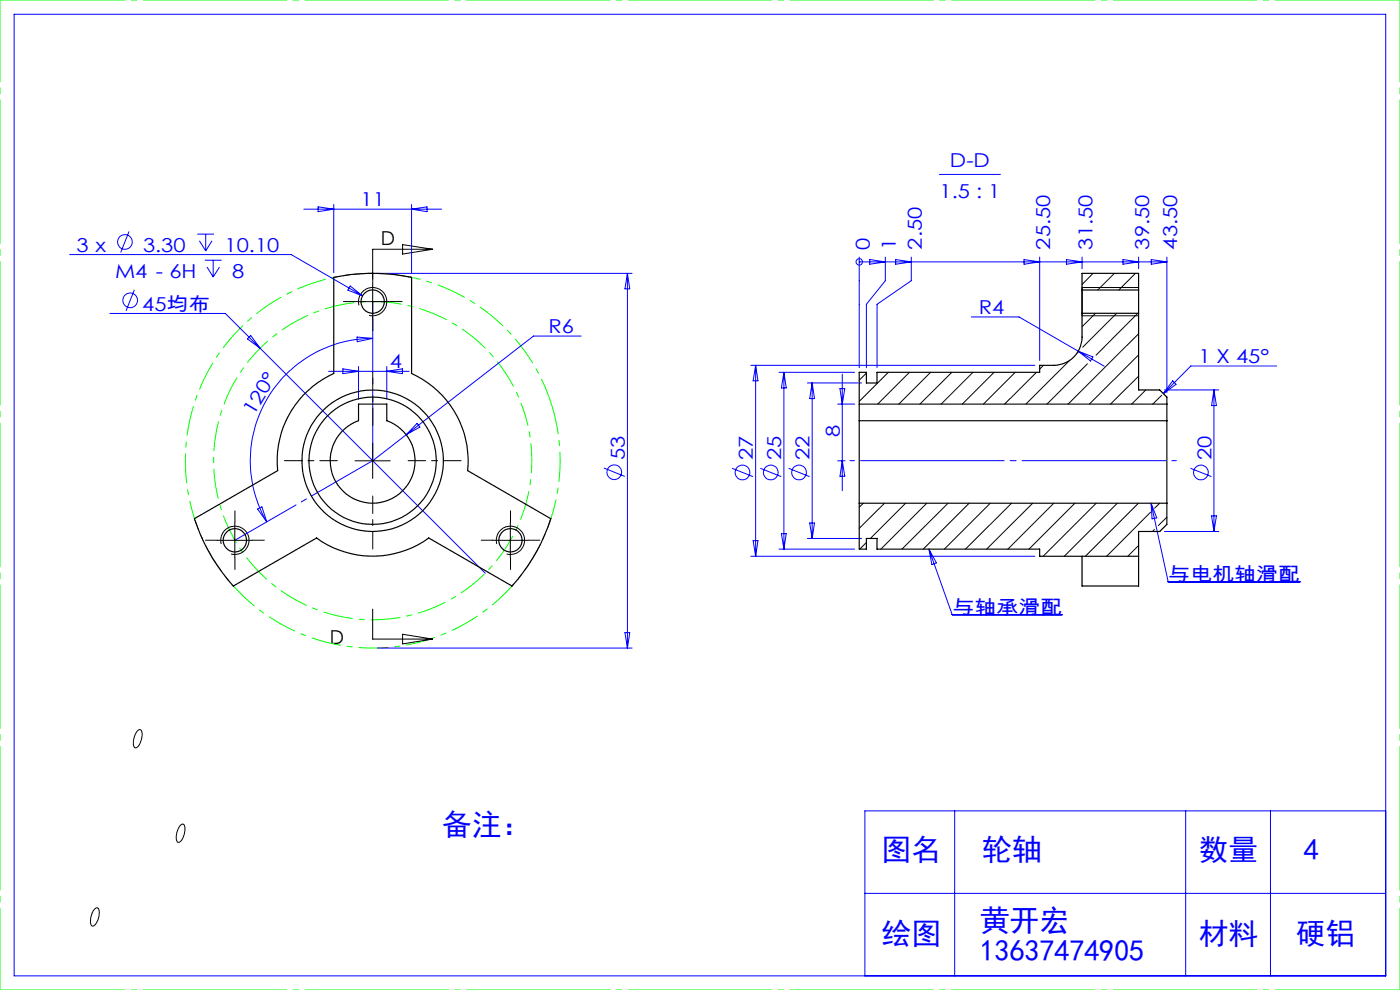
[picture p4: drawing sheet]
<svg xmlns="http://www.w3.org/2000/svg" width="297mm" height="210mm" viewBox="0 0 297 210" stroke-linecap="round" stroke-linejoin="round" font-family="sans-serif">
<g fill="none" stroke="#00f" stroke-width=".21">
<path d="M3 3h291v204h-291zM199.3 37h12.9M14.8 54h47l15.1 8.8M27.4 49.1l-1.8 4.4M41.8 49.7h3.6M42.3 51.1l1.3 2.1M43.5 55.2h3.5M43.6 49.7v3.5M43.9 56.6l1.3 2.2M45 51.1l-1.4 2.1M45.2 55.2v3.6M46.6 56.6l-1.4 2.2"/>
<path d="M64.5 44.4h29.2M67.5 43.9l3.3 .5-3.3 .5zM70.8 43.4v14.4M80 58h54.1M87.3 43.4v14.4M87.3 44.4l3.3-.5v1zM133.1 58v79.5M133.1 58l.5 3.3h-1zM182.3 54.5v23.5M182.3 55.6h65.2M182.3 55.6h.1M184.5 55.1l3.3 .5-3.3 .4z"/>
<path d="M187.8 54.5v5l-4 5v13.5M190 55.1l3.3 .5-3.3 .4zM193.3 54.5v5l-7.2 5v13.5M217.2 55.1l3.4 .5-3.4 .4zM220.6 54.5v22M226.2 55.1l3.4 .5-3.4 .4zM229.6 54.5v2.5M238.2 55.1l3.3 .5-3.3 .4zM241.5 54.5v2.5M244.2 55.1l3.3 .5-3.3 .4zM247.5 54.5v28.7M23.3 66.5h24.5l7.4 7.4"/>
<path d="M28.5 61.5l-1.8 4.4M53.2 71.2l2 2.7-2.7-2zM55.2 73.9l47.7 47.7M69.7 78.8h17.1M72.7 78.2l3.4 .6-3.4 .5zM74.3 60.7l2.6 2.1-3.1-1.2zM75.7 71.5l3.4 .3-3.3 .7zM76.1 77.7v7M79.1 71.8a25.9 25.9 0 0 0-22.5 38.9M82.1 77.7v7M82.1 78.8l3.3-.6v1.1zM123.3 71.3h-10.1l-27 20.9"/>
<path d="M159.3 77.5h60.2M160.3 77.5v40.5M160.3 77.5l.5 3.3h-1zM165.3 79h16M166.3 79v37.5M166.3 79l.5 3.3h-1zM178.7 79.4v24.7M206.1 67.2h10.1l18 10.5M228.7 74.5l3.1 1.2-.4 .9zM270.8 77.6h-18.2l-5.8 5.9M86.2 92.2l-7.1 5.5M88.5 89.8l.6 .8-2.9 1.6z"/>
<path d="M128.1 99.3l4.4 1.8M155.3 99.3l4.4 1.8M161.3 99.3l4.4 1.8M167.3 99.3l4.4 1.8M171.3 81.2h11.5M172.3 81.2v33M172.3 81.2l.5 3.4h-1zM177.7 97.7h1.6M177.7 85.7h3.6M178.2 82.4h1l-.5 3.3zM178.7 97.7l.5 3.3h-1zM247.1 82.7h11.5"/>
<path d="M248.8 80.8l.7 .7-2.7 2zM252.6 99.3l4.4 1.8M257.5 82.7v30M257.5 82.7l.6 3.3h-1.1zM54.6 108l1-.5 1 3.2zM159.3 118h60.2M159.8 114.7h1l-.5 3.3zM165.3 116.5h16M165.8 113.2h1l-.5 3.3zM171.3 114.2h11.5M171.8 110.9h1l-.5 3.3zM197.1 116.5l4.9 13.9h23.4"/>
<path d="M197.1 116.5l1.5 2.9-.9 .4zM244.2 106.7l3.6 16.7h28M244.2 106.7l1.2 3.1-1 .3zM247.1 112.7h11.5M257 109.4h1.1l-.6 3.3zM80 137.5h54.1M132.6 134.2h1l-.5 3.3zM202.5 172v35M251.5 172v35M269.5 172v35M294 172h-110.5v35M183.5 189.5h110.5"/>
<circle cx="26.5" cy="51.3" r="1.56"/>
<circle cx="182.3" cy="55.6" r=".68"/>
<circle cx="27.6" cy="63.7" r="1.56"/>
<circle cx="130.3" cy="100.2" r="1.54"/>
<circle cx="157.5" cy="100.2" r="1.55"/>
<circle cx="163.5" cy="100.2" r="1.55"/>
<circle cx="169.5" cy="100.2" r="1.55"/>
<circle cx="254.8" cy="100.2" r="1.55"/>
</g>
<path d="M111.3 87.8a33.8 33.8 0 0 0-56.5-13.5 33.8 33.8 0 0 0 15.5 56 33.8 33.8 0 0 0 41.5-40.7l-.5-1.8" fill="none" stroke="#0f0" stroke-width=".21" stroke-dasharray="6.3 1.3 1.3 1.3" stroke-dashoffset="3.8" stroke-linecap="butt"/>
<path d="M117.1 86.1a39.7 39.7 0 0 0-66.6-16 39.7 39.7 0 0 0 18.3 66 39.7 39.7 0 0 0 48.8-48l-.5-2" fill="none" stroke="#0f0" stroke-width=".21" stroke-dasharray="6.3 1.3 1.3 1.3" stroke-dashoffset=".2" stroke-linecap="butt"/>
<g fill="none" stroke="#000" stroke-width=".21">
<path d="M85.4 51.9l6.4 1-6.4 1zM91.8 52.9h-12.7v6.3M231.9 58l-2.3 2.4M236.4 58l-3.5 3.5M240.9 58l-3.6 3.5M75.3 64h7.5M76.2 64.8a2.99 2.99 0 0 1 2.6-3.8 2.99 2.99 0 0 1 3.2 3.2 2.99 2.99 0 0 1-3.7 2.7M79.1 60.2v7.5M183.8 79.2l-1.5 1.4M188.5 79l-6.2 6.2M192.9 79l-6.7 6.7M197.4 79l-6.7 6.7"/>
<path d="M201.9 79l-6.7 6.7M206.4 79l-6.7 6.7M210.9 79l-6.7 6.7M215.4 79l-6.8 6.7M219.9 79l-6.8 6.7M221.4 77.5l-.8 .8M226.9 76.5l-9.3 9.2M228.5 74.8h.1M229.6 67h11.9M229.6 61h11.9M230.7 77.2l-8.6 8.5M232.4 66.5l-2.8 2.8"/>
<path d="M236.9 66.5l-7.2 7.2M241.4 66.5l-8.9 8.8M241.5 70.8l-14.9 14.9M241.5 75.3l-10.4 10.4M241.5 79.8l-5.9 5.9M75.3 97.7h7.5M79.1 94v7.5M243.1 82.7l-3 3M246.5 83.8l-2 1.9M46.1 114.6h7.5M46.9 115.4a3 3 0 0 1 2.7-3.8 3 3 0 0 1 3.2 3.3 3 3 0 0 1-3.8 2.6M49.8 110.9v7.4"/>
<path d="M104.5 114.6h7.5M105.4 115.4a3 3 0 0 1 2.6-3.8 3 3 0 0 1 3.3 3.3 3 3 0 0 1-3.8 2.6M108.3 110.9v7.4M183.2 106.7l-.9 .9M183.8 115.1l-1.4 1.4M187.6 106.7l-5.3 5.4M192.1 106.7l-7.5 7.5M196.6 106.7l-9.7 9.8M201.1 106.7l-9.8 9.8M205.6 106.7l-9.7 9.8M210.1 106.7l-9.8 9.8M214.6 106.7l-9.8 9.8"/>
<path d="M219.1 106.7l-9.8 9.8M223.6 106.7l-9.8 9.8M228 106.7l-9.7 9.8M232.6 106.7l-11.3 11.3M237 106.7l-11.2 11.3M241.5 106.7l-11.2 11.3M241.5 115.7l-2.2 2.3M244.1 108.6l-9.3 9.4M244.9 112.3l-.4 .4M246 106.7l-1.1 1.1M247.5 109.7l-1.8 1.8M79.1 129.2v6.4h12.7"/>
<path d="M85.4 134.5l6.4 1.1-6.4 1zM29.1 155.1l.1-.1a.52 .52 0 0 1 .6-.2 .52 .52 0 0 1 .3 .7 3.4 3.4 0 0 1-1.3 3.1h-.1a2.16 2.16 0 0 1-.1-2.5zM38.3 175.1v-.1a.51 .51 0 0 1 .7-.1 .51 .51 0 0 1 .2 .6 3.7 3.7 0 0 1-1.2 3.2h-.2a1.82 1.82 0 0 1-.3-2.2zM20 192.9l.2-.2a.57 .57 0 0 1 .7 0 .57 .57 0 0 1 .2 .7 3.4 3.4 0 0 1-1.4 3.1h-.1a2.32 2.32 0 0 1-.1-2.8z"/>
</g>
<path d="M249.6 97.7h-69.3" fill="none" stroke="#00f" stroke-width=".21" stroke-dasharray="30.5 1.3 1.3 1.3" stroke-dashoffset="-2.2"/>
<path d="M0 0h297M0 210h297" fill="none" stroke="#0f0" stroke-width=".21" stroke-dasharray="30.5 1.3 1.3 1.3" stroke-dashoffset="3.9"/>
<path d="M0 210v-210M297 210v-210" fill="none" stroke="#0f0" stroke-width=".21" stroke-dasharray="30.5 1.3 1.3 1.3" stroke-dashoffset="13.1"/>
<path d="M79.1 64v33.7M79.1 97.7l-29.3 16.9" fill="none" stroke="#00f" stroke-width=".21" stroke-dasharray="30.5 1.3 1.3 1.3" stroke-dashoffset="15.5"/>
<path d="M71.6 97.7h-11.3M79.1 90.2v-11.2M86.6 97.7h11.2M79.1 105.2v11.3" fill="none" stroke="#000" stroke-width=".21" stroke-dasharray="30.5 1.3 1.3 1.3" stroke-dashoffset="26.8"/>
<path d="M75.3 64h-2.5M79.1 60.2v-2.5M79.1 67.7v2.5M82.8 64h2.5M46.1 114.6h-2.5M49.8 110.8v-2.4M49.8 118.3v2.5M53.6 114.6h2.5M104.6 114.6h-2.5M108.3 110.8v-2.4M108.3 118.3v2.5M112.1 114.6h2.4" fill="none" stroke="#000" stroke-width=".21" stroke-dasharray="30.5 1.3 1.3 1.3"/>
<g fill="none" stroke="#000" stroke-width=".25">
<path d="M70.8 58.8a40.2 40.2 0 0 1 16.5 0v20.4a20.3 20.3 0 0 1 11.9 20.6l17.6 10.2a39 39 0 0 1-8.2 14.3l-17.7-10.2a20.3 20.3 0 0 1-23.7 0l-17.7 10.2a39 39 0 0 1-8.3-14.3l17.7-10.2a20.3 20.3 0 0 1 11.9-20.6zM241.5 61.5v-3.5h-11.9v13.5a6 6 0 0 1-6 6h-3v1.5h-34.5v2.2h-2.3v-2.2h-1.5v10.2M241.5 61.5v5M241.5 61.5h-11.9v5h11.9M241.5 66.5v16.2h4.5l1.5 1.5v5M76.1 85.7h6v3.5a9 9 0 0 1 4.2 13.9 9 9 0 0 1-14.5 0 9 9 0 0 1 4.3-13.9zM182.3 89.2v17.5M182.3 85.7h65.2M182.3 89.2h65.2M247.5 89.2v17.5M182.3 106.7v9.8h1.5v-2.3h2.3v2.3h34.5v1.5h20.9M182.3 106.7h65.2"/>
<path d="M247.5 106.7v4.5l-1.5 1.5h-4.5v11.6h-11.9v-6.3"/>
<circle cx="79.1" cy="64" r="2.47"/>
<circle cx="79.1" cy="97.7" r="13.5"/>
<circle cx="79.1" cy="97.7" r="15"/>
<circle cx="49.8" cy="114.6" r="2.48"/>
<circle cx="108.3" cy="114.6" r="2.48"/>
</g>
<g font-size="6.3" fill="#00f">
<text x="93.8" y="177.1">备注：</text>
<text x="187" y="182.5">图名</text>
<text x="208.4" y="182.5">轮轴</text>
<text x="254.3" y="182.5">数量</text>
<text x="276.6" y="182.5">4</text>
<text x="207.8" y="197.5">黄开宏</text>
<text x="187" y="200.3">绘图</text>
<text x="207.8" y="203.8">13637474905</text>
<text x="254.3" y="200.3">材料</text>
<text x="274.9" y="200.3">硬铝</text>
</g>
<g font-size="4.1" fill="#00f">
<text x="201.5" y="35.4">D-D</text>
<text x="199.3" y="42">1.5 : 1</text>
<text x="76.5" y="43.8">11</text>
<text x="16.2" y="53.5">3 x</text>
<text x="30.3" y="53.5">3.30</text>
<text x="47.6" y="53.5">10.10</text>
<text x="184.5" y="52.9" transform="rotate(-90 184.5 52.9)">0</text>
<text x="190" y="52.9" transform="rotate(-90 190 52.9)">1</text>
<text x="195.5" y="52.9" transform="rotate(-90 195.5 52.9)">2.50</text>
<text x="222.8" y="52.9" transform="rotate(-90 222.8 52.9)">25.50</text>
<text x="231.8" y="52.9" transform="rotate(-90 231.8 52.9)">31.50</text>
<text x="243.8" y="52.9" transform="rotate(-90 243.8 52.9)">39.50</text>
<text x="249.8" y="52.9" transform="rotate(-90 249.8 52.9)">43.50</text>
<text x="24.4" y="59.1">M4 - 6H</text>
<text x="49.3" y="59.1">8</text>
<text x="30.2" y="65.9">45均布</text>
<text x="116.4" y="70.7">R6</text>
<text x="207.7" y="66.6">R4</text>
<text x="254.2" y="77.1">1 X 45°</text>
<text x="82.7" y="78.2">4</text>
<text x="53.8" y="88.2" transform="rotate(-59 53.8 88.2)">120°</text>
<text x="178.1" y="92.7" transform="rotate(-90 178.1 92.7)">8</text>
<text x="132.5" y="97.6" transform="rotate(-90 132.5 97.6)">53</text>
<text x="159.7" y="97.7" transform="rotate(-90 159.7 97.7)">27</text>
<text x="165.7" y="97.7" transform="rotate(-90 165.7 97.7)">25</text>
<text x="171.7" y="97.7" transform="rotate(-90 171.7 97.7)">22</text>
<text x="257" y="97.7" transform="rotate(-90 257 97.7)">20</text>
<text x="247.8" y="123.2">与电机轴滑配</text>
<text x="202.1" y="130.2">与轴承滑配</text>
</g>
<g font-size="4.1">
<text x="80.8" y="52">D</text>
<text x="70" y="136.7">D</text>
</g>
</svg>
